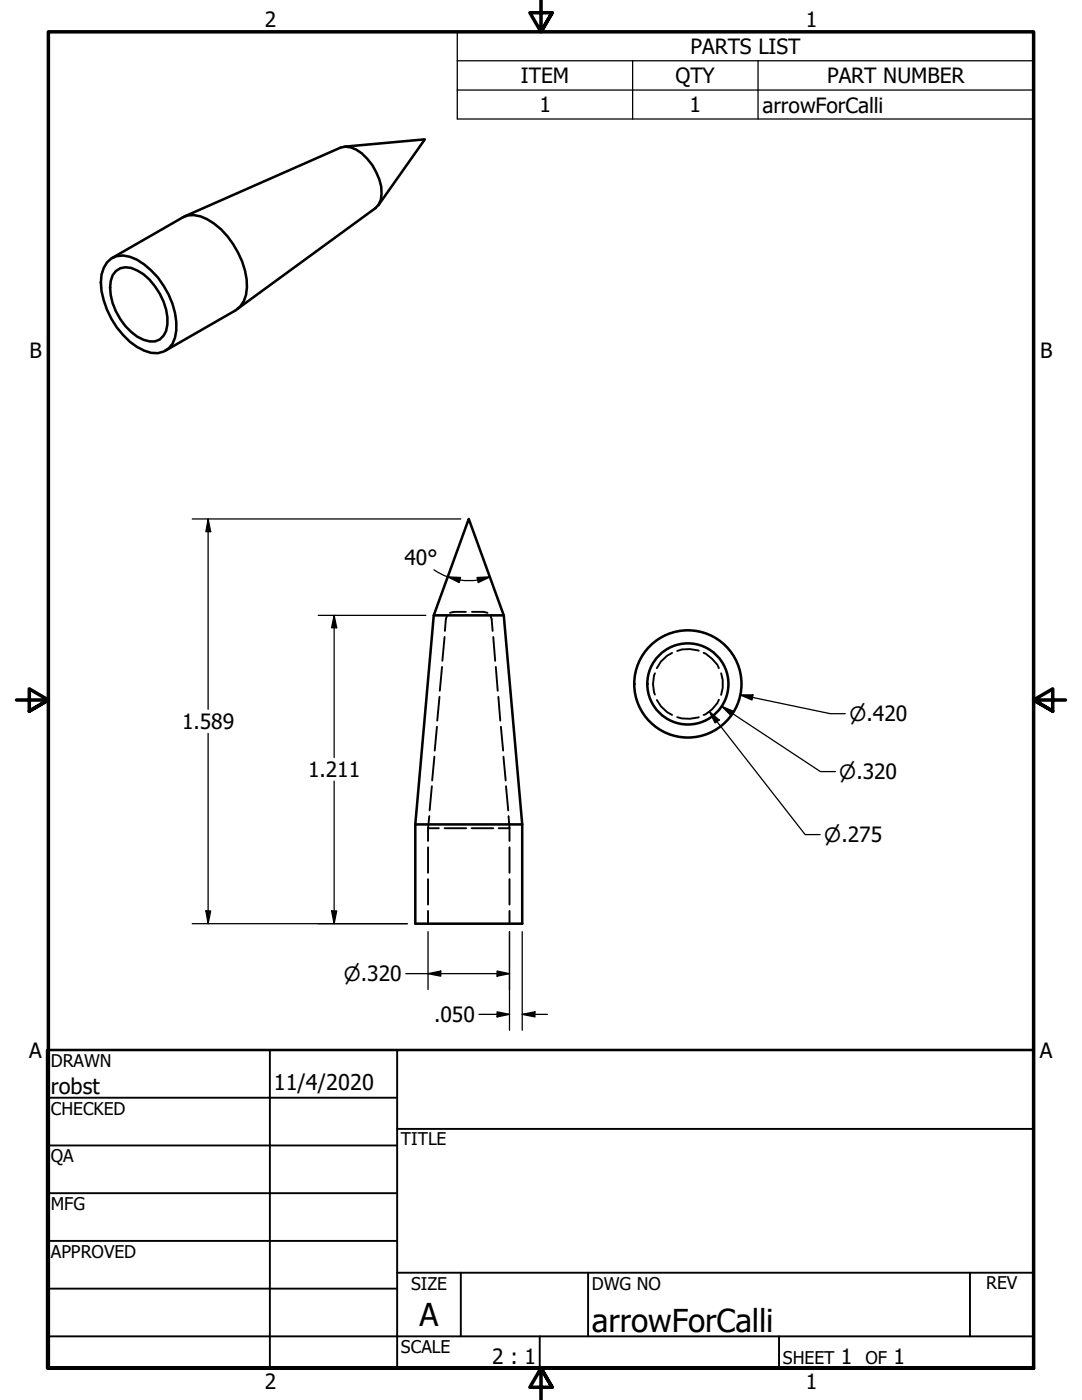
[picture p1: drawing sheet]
<svg xmlns="http://www.w3.org/2000/svg" width="216mm" height="279mm" viewBox="0 0 216 279" stroke-linecap="round" stroke-linejoin="round" font-family="sans-serif">
<!-- layer: Visible (ANSI) -->
<g fill="none" stroke="#000" stroke-width=".51">
<path d="M68.7 29.3l16.1-1.5-9.3 13.2M21.3 52.4a4 4 0 0 1 4.6-1.2 15.1 15.1 0 0 1 8.5 9.4 10.8 10.8 0 0 1 0 8 4.2 4.2 0 0 1-5.6 1.4 16 16 0 0 1-8.7-13.6l.2-1.6 .4-1.3zM22.4 51.5l14-8.1a5 5 0 0 1 4.9 .4 16.5 16.5 0 0 1 8 13.6 5.2 5.2 0 0 1-2.2 4.5l-14.1 8.1M23.1 54.1a3.5 3.5 0 0 1 4.3-.1 12.3 12.3 0 0 1 6 10.8 3.2 3.2 0 0 1-4.8 3 11.9 11.9 0 0 1-6.5-11.7l.4-1.2zM36.7 43.2l31.2-13.7a4.4 4.4 0 0 1 4.3 1.1 11.4 11.4 0 0 1 3.9 8l-.1 1.2-.4 1-.7 .7-27.5 20.2M93.5 103.6l7 19.2 3.7 41.7v19.8h-21.3v-19.8l3.7-41.7zM86.6 122.8h13.9M82.9 164.5h21.3"/>
<circle cx="137.3" cy="136.5" r="8.1"/>
<circle cx="137.3" cy="136.5" r="10.7"/>
</g>
<!-- layer: Hidden (ANSI) -->
<g fill="none" stroke="#000" stroke-width=".38">
<path d="M87.7 139.1l-.5 4.7M88.2 133.1l-.4 4.8M88.7 127.1l-.4 4.8M89.2 122.8l-.2 .8-.2 2.3M93 122.1h-2.4l-.8 .2M94.2 122.1h2.3l.8 .2M97.9 122.8l.2 .8 .2 2.3M98.4 127.1l.4 4.8M98.9 133.1l.4 4.8M99.4 139.1l.4 4.7M130.7 134.4a6.1 6.1 0 0 0 0 4.2M131.1 139.7l.8 1.3 1.2 1.1 1 .6"/>
<path d="M134.1 130.3l-1 .6-1.2 1.1-.8 1.3M139.4 129.9a6.8 6.8 0 0 0-4.3 0M140.4 130.3a6.6 6.6 0 0 1 3 3M143.4 139.6a5.9 5.9 0 0 1-3 3.1M143.9 134.4l.3 1.3v1.6l-.3 1.4M86.2 156.9l-.5 4.8M86.7 151l-.5 4.8M87.2 145l-.5 4.8M99.9 145l.5 4.8M100.5 151l.4 4.8M101 156.9l.4 4.8M135.1 143.1a7.3 7.3 0 0 0 4.3 0"/>
<path d="M85.4 165.3h2.2M85.4 165.3v2.5M85.4 169.1v5.1M85.4 175.5v5M85.7 162.9l-.3 2.4M88.7 165.3h4.3M94.1 165.3h4.3M99.5 165.3h2.2M101.5 162.9l.2 2.4M101.7 165.3v2.5M101.7 169.1v5.1M101.7 175.5v5"/>
<path d="M85.4 181.8v2.5M101.7 181.8v2.5"/>
</g>
<!-- layer: Symbol (ANSI) -->
<path d="M91.2 12.1v-5.7h115v5.7M91.2 12.1h115v5.9M91.2 12.1v11.6h115v-5.7M91.2 18h115M126.2 12.1v11.6M151.3 12.1v11.6" fill="none" stroke="#000" stroke-width=".25"/>
<!-- layer: Border (ANSI) -->
<path d="M107.9 0v6.4l-2.2-3.9h4.5l-2.3 3.9 2.3-3.9M3.3 139.7h6.4l-3.9-2.2v4.4l3.9-2.2-3.9 2.2M212.6 139.7h-6.4l3.9-2.2v4.4l-3.9-2.2 3.9 2.2M9.7 273v-266.6h196.5v266.6h-196.5h196.5M110.2 276.9l-2.3-3.9 2.3 3.9h-4.5l2.2-3.9v6.4" fill="none" stroke="#000" stroke-width=".7"/>
<!-- layer: Title (ANSI) -->
<g fill="none" stroke="#000" stroke-width=".38">
<path d="M9.4 219.1h69.8M53.8 209.5v63.5M79.2 209.5v63.5M9.4 228.6h69.8M9.4 238.1h69.8M79.2 225.3h127M9.4 247.6h69.8M9.4 257.2h69.8M79.2 254h127M91.9 254v12.7M117.3 254v12.7M193.5 254v12.7"/>
<path d="M9.4 266.7h196.8M107.7 266.7v6.3M155.4 266.7v6.3"/>
</g>
<path d="M9.4 209.5h196.8v63.5h-196.8z" fill="none" stroke="#000" stroke-width=".51"/>
<!-- layer: Dimension (ANSI) -->
<g fill="none" stroke="#000" stroke-width=".25">
<path d="M38.4 103.6h53.5M41.5 103.6l.5 2.5h-.9zM41.5 103.6v37.9M86.6 113.7l1.3 .8a12.5 12.5 0 0 0 3.9 1.3M89.3 115.1l2.6 .2-.3 1zM95.2 115.3l2.6-.2-2.4 1.2zM97.8 115.1a12 12 0 0 1-4.2 .8l-1.8-.1M63.5 122.8h21.5M66.7 122.8l.5 2.5h-1zM66.7 122.8v28.4M147.7 138.7h2.5l-.1 1zM147.7 138.7l18 3.7h3"/>
<path d="M41.5 146.4v37.9M66.7 155.9v28.4M141.5 142l2 1.7-.8 .6zM141.5 142l19.2 24.6h2.9M144 141l2.4 1-.5 .8zM144 141l19.7 13h3M38.4 184.3h42.9M41.1 181.8h.9l-.5 2.5zM66.2 181.8h1l-.5 2.5zM81 194.3h20.7M85.4 194.3l2.5-.5v1zM85.4 185.9v11.6"/>
<path d="M99.2 193.8l2.5 .5-2.5 .5zM101.7 185.9v19.7M104.2 185.9v19.7M95.6 202.4h6.1M99.2 201.9l2.5 .5-2.5 .5zM104.2 202.4l2.5-.5v1zM104.2 202.4h5"/>
</g>
<g fill="#000">
<path d="M41.5 103.6l.5 2.5h-.9z" fill-rule="evenodd"/>
<path d="M89.3 115.1l2.6 .2-.3 1z" fill-rule="evenodd"/>
<path d="M95.2 115.3l2.6-.2-2.4 1.2z" fill-rule="evenodd"/>
<path d="M66.7 122.8l.5 2.5h-1z" fill-rule="evenodd"/>
<path d="M147.7 138.7h2.5l-.1 1z" fill-rule="evenodd"/>
<path d="M141.5 142l2 1.7-.8 .6z" fill-rule="evenodd"/>
<path d="M144 141l2.4 1-.5 .8z" fill-rule="evenodd"/>
<path d="M41.1 181.8h.9l-.5 2.5z" fill-rule="evenodd"/>
<path d="M66.2 181.8h1l-.5 2.5z" fill-rule="evenodd"/>
<path d="M85.4 194.3l2.5-.5v1z" fill-rule="evenodd"/>
<path d="M99.2 193.8l2.5 .5-2.5 .5z" fill-rule="evenodd"/>
<path d="M99.2 201.9l2.5 .5-2.5 .5z" fill-rule="evenodd"/>
<path d="M104.2 202.4l2.5-.5v1z" fill-rule="evenodd"/>
</g>
<g font-size="6.3">
<text x="83.7" y="264.5">A</text>
<text x="118.1" y="265.8">arrowForCalli</text>
</g>
<g font-size="4.3">
<text x="10.2" y="218.2">robst</text>
<text x="54.6" y="217.6">11/4/2020</text>
</g>
<g font-size="4.2">
<text x="52.8" y="5.3">2</text>
<text x="160.8" y="5.3">1</text>
<text x="137.8" y="10.8">PARTS LIST</text>
<text x="103.9" y="16.6">ITEM</text>
<text x="134.8" y="16.6">QTY</text>
<text x="165" y="16.6">PART NUMBER</text>
<text x="107.6" y="22.4">1</text>
<text x="137.6" y="22.4">1</text>
<text x="152.1" y="22.5">arrowForCalli</text>
<text x="5.9" y="71.4">B</text>
<text x="207.6" y="71.4">B</text>
<text x="80.7" y="112.8">40°</text>
<text x="36.3" y="145.5">1.589</text>
<text x="61.5" y="155.1">1.211</text>
<text x="86.6" y="204">.050</text>
<text x="5.8" y="211.1">A</text>
<text x="207.5" y="211.1">A</text>
<text x="98.2" y="272.3">2 : 1</text>
<text x="167.8" y="272.2">1</text>
<text x="178.3" y="272.2">1</text>
<text x="52.8" y="277.1">2</text>
<text x="160.8" y="277.1">1</text>
</g>
<g font-size="3.9">
<text x="169.5" y="143.9">⌀.420</text>
<text x="167.4" y="155.4">⌀.320</text>
<text x="164.5" y="168">⌀.275</text>
<text x="68.6" y="195.8">⌀.320</text>
</g>
<g font-size="3.5">
<text x="10.2" y="212.9">DRAWN</text>
<text x="10.2" y="222.4">CHECKED</text>
<text x="10.2" y="232">QA</text>
<text x="80" y="228.6">TITLE</text>
<text x="10.2" y="241.5">MFG</text>
<text x="10.2" y="251">APPROVED</text>
<text x="82" y="257.4">SIZE</text>
<text x="118.1" y="257.4">DWG NO</text>
<text x="196.8" y="257.3">REV</text>
<text x="80" y="270.1">SCALE</text>
<text x="156.2" y="272.2">SHEET</text>
<text x="172.7" y="272.2">OF</text>
</g>
</svg>
